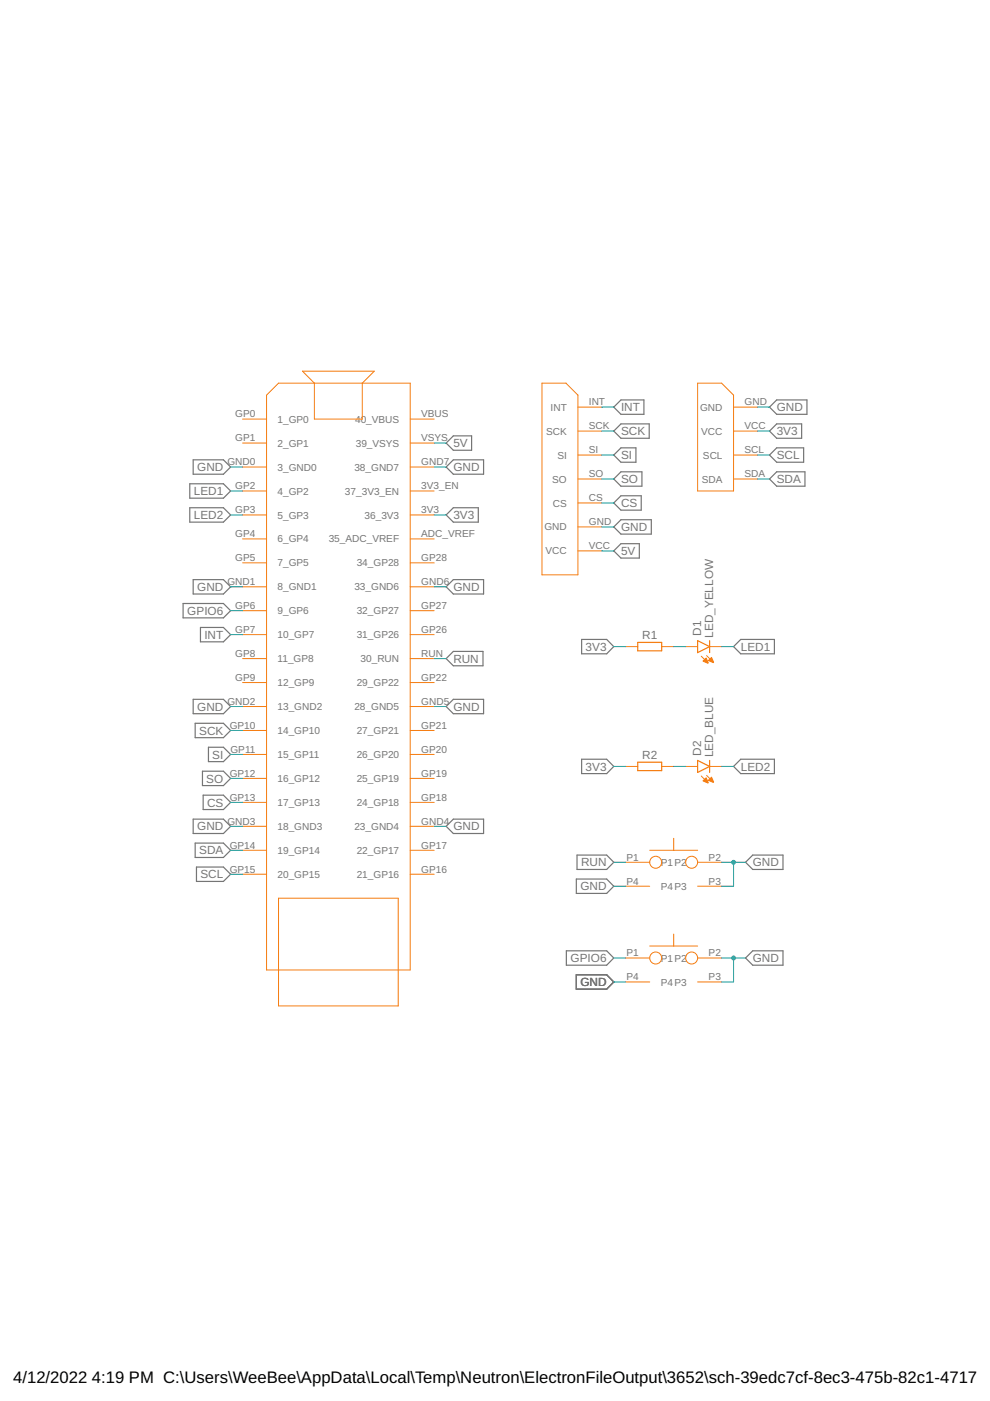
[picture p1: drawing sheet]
<svg xmlns="http://www.w3.org/2000/svg" width="210mm" height="297mm" viewBox="0 0 210 297" stroke-linecap="round" stroke-linejoin="round" font-family="sans-serif">
<g fill="none" stroke="#757575" stroke-width=".25">
<path d="M41 97.5h6.4l1.5 1.5-1.5 1.5h-6.4zM94.6 93.9l1.5-1.5h3.9v3.1h-3.9zM94.6 99l1.5-1.5h6.4v3h-6.4zM131.7 84.8h4.8v3h-4.8l-1.6-1.5zM131.7 89.9h5.9v3h-5.9l-1.6-1.5zM131.7 95h3.1v3h-3.1l-1.6-1.5zM163.2 86.3l1.5-1.5h6.4v3h-6.4zM163.2 91.4l1.5-1.5h5.3v3h-5.3zM163.2 96.5l1.5-1.5h5.7v3h-5.7zM40.2 107.7h7.2l1.5 1.5-1.5 1.5h-7.2zM40.2 102.6h7.2l1.5 1.5-1.5 1.5h-7.2zM94.6 109.2l1.5-1.5h5.3v3h-5.3z"/>
<path d="M131.7 100h4.4v3.1h-4.4l-1.6-1.5zM131.7 105.1h4.3v3.1h-4.3l-1.6-1.6zM131.7 115.3h3.9v3h-3.9l-1.6-1.5zM131.7 110.2h6.4v3h-6.4l-1.6-1.5zM163.2 101.6l1.5-1.6h6v3.1h-6zM38.8 128h8.6l1.5 1.5-1.5 1.5h-8.6zM41 122.9h6.4l1.5 1.5-1.5 1.5h-6.4zM42.5 133h4.9l1.5 1.6-1.5 1.5h-4.9zM94.6 139.6l1.5-1.5h6.3v3.1h-6.3zM94.6 124.4l1.5-1.5h6.4v3h-6.4zM123.3 135.6h5.3l1.5 1.5-1.5 1.5h-5.3zM155.5 137.1l1.6-1.5h7.1v3h-7.1z"/>
<path d="M41 148.3h6.4l1.5 1.5-1.5 1.5h-6.4zM41.4 153.4h6l1.5 1.5-1.5 1.5h-6zM44.2 158.4h3.2l1.5 1.6-1.5 1.5h-3.2zM94.6 149.8l1.5-1.5h6.4v3h-6.4zM41 173.7h6.4l1.5 1.5-1.5 1.5h-6.4zM41.4 178.8h6l1.5 1.5-1.5 1.5h-6zM42.9 163.5h4.5l1.5 1.5-1.5 1.6h-4.5zM43.1 168.6h4.3l1.5 1.5-1.5 1.5h-4.3zM94.6 175.2l1.5-1.5h6.4v3h-6.4zM123.3 161h5.3l1.5 1.5-1.5 1.5h-5.3zM155.5 162.5l1.6-1.5h7.1v3h-7.1zM41.7 183.8h5.7l1.5 1.6-1.5 1.5h-5.7z"/>
<path d="M122.2 186.4h6.4l1.5 1.5-1.5 1.5h-6.4zM122.3 181.3h6.3l1.5 1.5-1.5 1.5h-6.3zM158.1 182.8l1.5-1.5h6.4v3h-6.4zM120.1 201.6h8.5l1.5 1.5-1.5 1.5h-8.5zM122.2 206.7h6.4l1.5 1.5-1.5 1.5h-6.4zM158.1 203.1l1.5-1.5h6.4v3h-6.4z"/>
</g>
<g fill="none" stroke="#f57c10" stroke-width=".21">
<path d="M64.1 78.7h15.3l-2.6 2.5v7.7h-10.1v-7.7zM51.4 88.9h5.1M51.4 93.9h5.1M51.4 99h5.1M59.1 81.2h27.9v124.5h-30.5v-121.9zM87 88.9h5.1M87 93.9h5.1M87 99h5.1M114.9 81.2h5.1l2.5 2.6v38.1h-7.6zM122.5 86.3h5.1M122.5 91.4h5.1M122.5 96.5h5.1"/>
<path d="M147.9 81.2h5.1l2.5 2.6v20.3h-7.6zM155.5 86.3h5.1M155.5 91.4h5.1M155.5 96.5h5.1M51.4 104.1h5.1M51.4 109.2h5.1M51.4 114.3h5.1M51.4 119.3h5.1M87 104.1h5.1M87 109.2h5.1M87 114.3h5.1M87 119.3h5.1"/>
<path d="M122.5 101.6h5.1M122.5 106.6h5.1M122.5 111.7h5.1M122.5 116.8h5.1M155.5 101.6h5.1M51.4 124.4h5.1M51.4 129.5h5.1M51.4 134.6h5.1M51.4 139.6h5.1M87 124.4h5.1M87 129.5h5.1M87 134.6h5.1"/>
<path d="M87 139.6h5.1M132.7 137.1h2.5M140.3 137.1h2.5M145.4 137.1h2.5M148.7 139.1l1.4 1.4M149.8 139l1.4 1.4M150.5 137.1h2.5M51.4 144.7h5.1M51.4 149.8h5.1M51.4 154.9h5.1M51.4 160h5.1M87 144.7h5.1"/>
<path d="M87 149.8h5.1M87 154.9h5.1M87 160h5.1M51.4 165h5.1M51.4 170.1h5.1M51.4 175.2h5.1M87 165h5.1M87 170.1h5.1M87 175.2h5.1M132.7 162.5h2.5M140.3 162.5h2.5M142.8 177.7v2.6"/>
<path d="M145.4 162.5h2.5M148.7 164.5l1.4 1.4M149.8 164.4l1.4 1.4M150.5 162.5h2.5M51.4 180.3h5.1M51.4 185.4h5.1M59.1 190.4h25.3v22.9h-25.3zM87 180.3h5.1M87 185.4h5.1M132.7 182.8h5.1M132.7 187.9h5.1M137.8 180.3h10.1"/>
<path d="M142.8 198v2.6M147.9 182.8h5.1M147.9 187.9h5.1M132.7 203.1h5.1M132.7 208.2h5.1M137.8 200.6h10.1M147.9 203.1h5.1M147.9 208.2h5.1"/>
<circle cx="139" cy="182.8" r="1.27"/>
<circle cx="146.6" cy="182.8" r="1.27"/>
<circle cx="139" cy="203.1" r="1.27"/>
<circle cx="146.6" cy="203.1" r="1.27"/>
</g>
<path d="M135.2 136.2h5.1v1.8h-5.1zM147.9 135.8l2.6 1.3-2.6 1.3zM150.5 135.8v2.6M135.2 161.6h5.1v1.8h-5.1zM147.9 161.2l2.6 1.3-2.6 1.3zM150.5 161.2v2.6" fill="none" stroke="#f57c10" stroke-width=".25"/>
<g fill="#f57c10" stroke="#f57c10" stroke-width=".21">
<path d="M149.1 140.2l.6-.7 .5 1z" fill-rule="evenodd"/>
<path d="M150.9 139.4l.3 1.1-1-.5z" fill-rule="evenodd"/>
<path d="M149.1 165.6l.6-.7 .5 1z" fill-rule="evenodd"/>
<path d="M150.9 164.8l.3 1.1-1-.5z" fill-rule="evenodd"/>
</g>
<g fill="none" stroke="#009292" stroke-width=".21">
<path d="M48.9 99h2.5M92.1 93.9h2.5M92.1 99h2.5M127.6 86.3h2.5M127.6 91.4h2.5M127.6 96.5h2.5M160.6 86.3h2.6M160.6 91.4h2.6M92.1 109.2h2.5M127.6 101.6h2.5M127.6 106.6h2.5M127.6 116.8h2.5"/>
<path d="M127.6 111.7h2.5M48.9 134.6h2.5M48.9 129.5h2.5M48.9 124.4h2.5M92.1 139.6h2.5M92.1 124.4h2.5M130.1 137.1h2.6M48.9 154.9h2.5M48.9 160h2.5M48.9 149.8h2.5M92.1 149.8h2.5M48.9 165h2.5"/>
<path d="M48.9 170.1h2.5M48.9 175.2h2.5M92.1 175.2h2.5M130.1 162.5h2.6M130.1 182.8h2.6M153 182.8h5.1M155.5 182.8v5.1h-2.5M130.1 203.1h2.6"/>
</g>
<circle cx="155.5" cy="182.8" r=".51" fill="#009292"/>
<path d="M155 182.8a.51 .51 0 0 1 1 0 .51 .51 0 0 1-1 0zM155 182.8a.51 .51 0 0 0 1 0 .51 .51 0 0 0-1 0z" fill="#009292"/>
<path d="M130.1 187.9h2.6M153 203.1h5.1M155.5 203.1v5.1h-2.5" fill="none" stroke="#009292" stroke-width=".21"/>
<circle cx="155.5" cy="203.1" r=".51" fill="#009292"/>
<path d="M155 203.1a.51 .51 0 0 1 1 0 .51 .51 0 0 1-1 0zM155 203.1a.51 .51 0 0 0 1 0 .51 .51 0 0 0-1 0z" fill="#009292"/>
<path d="M160.6 96.5h2.6M48.9 104.1h2.5M48.9 109.2h2.5M160.6 101.6h2.6M142.8 137.1h2.6M153 137.1h2.5M142.8 162.5h2.6M153 162.5h2.5M48.9 185.4h2.5M48.9 180.3h2.5M130.1 208.2h2.6" fill="none" stroke="#009292" stroke-width=".21"/>
<g font-size="3.5">
<text x="2.8" y="293.2">4/12/2022</text>
<text x="19.5" y="293.2">4:19 PM C:\Users\WeeBee\AppData\Local\Temp\Neutron\ElectronFileOutput\3652\sch-39edc7cf-8ec3-475b-82c1-47175a</text>
</g>
<g font-size="2.5" fill="#757575">
<text x="131.7" y="87.2">INT</text>
<text x="164.7" y="87.2">GND</text>
<text x="96.1" y="94.8">5V</text>
<text x="131.7" y="92.3">SCK</text>
<text x="164.7" y="92.3">3V3</text>
<text x="41.8" y="99.9">GND</text>
<text x="96.1" y="99.9">GND</text>
<text x="131.7" y="97.4">SI</text>
<text x="164.7" y="97.4">SCL</text>
<text x="41.1" y="105">LED1</text>
<text x="131.7" y="102.4">SO</text>
<text x="131.7" y="107.5">CS</text>
<text x="164.7" y="102.4">SDA</text>
<text x="41.1" y="110.1">LED2</text>
<text x="96.1" y="110.1">3V3</text>
<text x="131.7" y="112.6">GND</text>
<text x="131.7" y="117.7">5V</text>
<text x="41.8" y="125.3">GND</text>
<text x="96.1" y="125.3">GND</text>
<text x="39.7" y="130.4">GPIO6</text>
<text x="43.3" y="135.5">INT</text>
<text x="124.2" y="138">3V3</text>
<text x="136.2" y="135.5">R1</text>
<text x="148.7" y="134.8" transform="rotate(-90 148.7 134.8)">D1</text>
<text x="151.2" y="135.2" transform="rotate(-90 151.2 135.2)">LED_YELLOW</text>
<text x="157.1" y="138">LED1</text>
<text x="96.1" y="140.5">RUN</text>
<text x="41.8" y="150.7">GND</text>
<text x="42.2" y="155.8">SCK</text>
<text x="96.1" y="150.7">GND</text>
<text x="45" y="160.8">SI</text>
<text x="136.2" y="160.8">R2</text>
<text x="148.7" y="160.2" transform="rotate(-90 148.7 160.2)">D2</text>
<text x="151.2" y="160.6" transform="rotate(-90 151.2 160.6)">LED_BLUE</text>
<text x="43.7" y="165.9">SO</text>
<text x="124.2" y="163.4">3V3</text>
<text x="157.1" y="163.4">LED2</text>
<text x="43.9" y="171">CS</text>
<text x="41.8" y="176.1">GND</text>
<text x="96.1" y="176.1">GND</text>
<text x="42.2" y="181.2">SDA</text>
<text x="123.2" y="183.7">RUN</text>
<text x="159.6" y="183.7">GND</text>
<text x="42.5" y="186.2">SCL</text>
<text x="123.1" y="188.8">GND</text>
<text x="121" y="204">GPIO6</text>
<text x="123.1" y="209.1">GND</text>
<text x="159.6" y="204">GND</text>
</g>
<g font-size="2.1" fill="#757575">
<text x="49.9" y="88.5">GP0</text>
<text x="58.8" y="89.6">1_GP0</text>
<text x="75.3" y="89.6">40_VBUS</text>
<text x="89.3" y="88.5">VBUS</text>
<text x="116.7" y="87.1">INT</text>
<text x="124.9" y="86">INT</text>
<text x="148.4" y="87.1">GND</text>
<text x="157.9" y="86">GND</text>
<text x="49.9" y="93.6">GP1</text>
<text x="58.8" y="94.7">2_GP1</text>
<text x="75.4" y="94.7">39_VSYS</text>
<text x="89.3" y="93.6">VSYS</text>
<text x="115.8" y="92.2">SCK</text>
<text x="124.9" y="91">SCK</text>
<text x="148.7" y="92.2">VCC</text>
<text x="157.9" y="91">VCC</text>
<text x="48.2" y="98.7">GND0</text>
<text x="58.8" y="99.8">3_GND0</text>
<text x="75.1" y="99.8">38_GND7</text>
<text x="89.3" y="98.7">GND7</text>
<text x="118.2" y="97.2">SI</text>
<text x="124.9" y="96.1">SI</text>
<text x="124.9" y="101.2">SO</text>
<text x="149.1" y="97.2">SCL</text>
<text x="157.9" y="96.1">SCL</text>
<text x="157.9" y="101.2">SDA</text>
<text x="49.9" y="103.7">GP2</text>
<text x="58.8" y="104.9">4_GP2</text>
<text x="73.1" y="104.9">37_3V3_EN</text>
<text x="89.3" y="103.7">3V3_EN</text>
<text x="117.1" y="102.3">SO</text>
<text x="117.2" y="107.4">CS</text>
<text x="124.9" y="106.3">CS</text>
<text x="148.8" y="102.3">SDA</text>
<text x="49.9" y="108.8">GP3</text>
<text x="49.9" y="113.9">GP4</text>
<text x="58.8" y="109.9">5_GP3</text>
<text x="77.3" y="109.9">36_3V3</text>
<text x="89.3" y="113.9">ADC_VREF</text>
<text x="89.3" y="108.8">3V3</text>
<text x="115.4" y="112.5">GND</text>
<text x="124.9" y="111.4">GND</text>
<text x="49.9" y="119">GP5</text>
<text x="58.8" y="115">6_GP4</text>
<text x="69.7" y="115">35_ADC_VREF</text>
<text x="89.3" y="119">GP28</text>
<text x="115.7" y="117.6">VCC</text>
<text x="124.9" y="116.4">VCC</text>
<text x="48.2" y="124.1">GND1</text>
<text x="58.8" y="120.1">7_GP5</text>
<text x="58.8" y="125.2">8_GND1</text>
<text x="75.1" y="125.2">33_GND6</text>
<text x="75.6" y="120.1">34_GP28</text>
<text x="89.3" y="124.1">GND6</text>
<text x="49.9" y="129.1">GP6</text>
<text x="58.8" y="130.2">9_GP6</text>
<text x="75.6" y="130.2">32_GP27</text>
<text x="89.3" y="129.1">GP27</text>
<text x="49.9" y="134.2">GP7</text>
<text x="58.8" y="135.3">10_GP7</text>
<text x="75.6" y="135.3">31_GP26</text>
<text x="89.3" y="134.2">GP26</text>
<text x="49.9" y="139.3">GP8</text>
<text x="58.8" y="140.4">11_GP8</text>
<text x="76.4" y="140.4">30_RUN</text>
<text x="89.3" y="139.3">RUN</text>
<text x="48.2" y="149.4">GND2</text>
<text x="49.9" y="144.4">GP9</text>
<text x="58.8" y="145.5">12_GP9</text>
<text x="75.6" y="145.5">29_GP22</text>
<text x="89.3" y="149.4">GND5</text>
<text x="89.3" y="144.4">GP22</text>
<text x="48.7" y="154.5">GP10</text>
<text x="58.8" y="150.6">13_GND2</text>
<text x="58.8" y="155.6">14_GP10</text>
<text x="75.1" y="150.6">28_GND5</text>
<text x="75.6" y="155.6">27_GP21</text>
<text x="89.3" y="154.5">GP21</text>
<text x="48.9" y="159.6">GP11</text>
<text x="58.8" y="160.7">15_GP11</text>
<text x="75.6" y="160.7">26_GP20</text>
<text x="89.3" y="159.6">GP20</text>
<text x="48.7" y="164.7">GP12</text>
<text x="58.8" y="165.8">16_GP12</text>
<text x="75.6" y="165.8">25_GP19</text>
<text x="89.3" y="164.7">GP19</text>
<text x="48.7" y="169.8">GP13</text>
<text x="58.8" y="170.9">17_GP13</text>
<text x="75.6" y="170.9">24_GP18</text>
<text x="89.3" y="169.8">GP18</text>
<text x="48.2" y="174.8">GND3</text>
<text x="48.7" y="179.9">GP14</text>
<text x="58.8" y="176">18_GND3</text>
<text x="75.1" y="176">23_GND4</text>
<text x="89.3" y="179.9">GP17</text>
<text x="89.3" y="174.8">GND4</text>
<text x="48.7" y="185">GP15</text>
<text x="58.8" y="181">19_GP14</text>
<text x="75.6" y="181">22_GP17</text>
<text x="89.3" y="185">GP16</text>
<text x="132.8" y="182.5">P1</text>
<text x="140.1" y="183.6">P1P2</text>
<text x="150.3" y="182.5">P2</text>
<text x="58.8" y="186.1">20_GP15</text>
<text x="75.6" y="186.1">21_GP16</text>
<text x="132.8" y="187.5">P4</text>
<text x="140.1" y="188.6">P4P3</text>
<text x="150.3" y="187.5">P3</text>
<text x="132.8" y="202.8">P1</text>
<text x="140.1" y="203.9">P1P2</text>
<text x="150.3" y="202.8">P2</text>
<text x="132.8" y="207.8">P4</text>
<text x="140.1" y="209">P4P3</text>
<text x="150.3" y="207.8">P3</text>
</g>
</svg>
